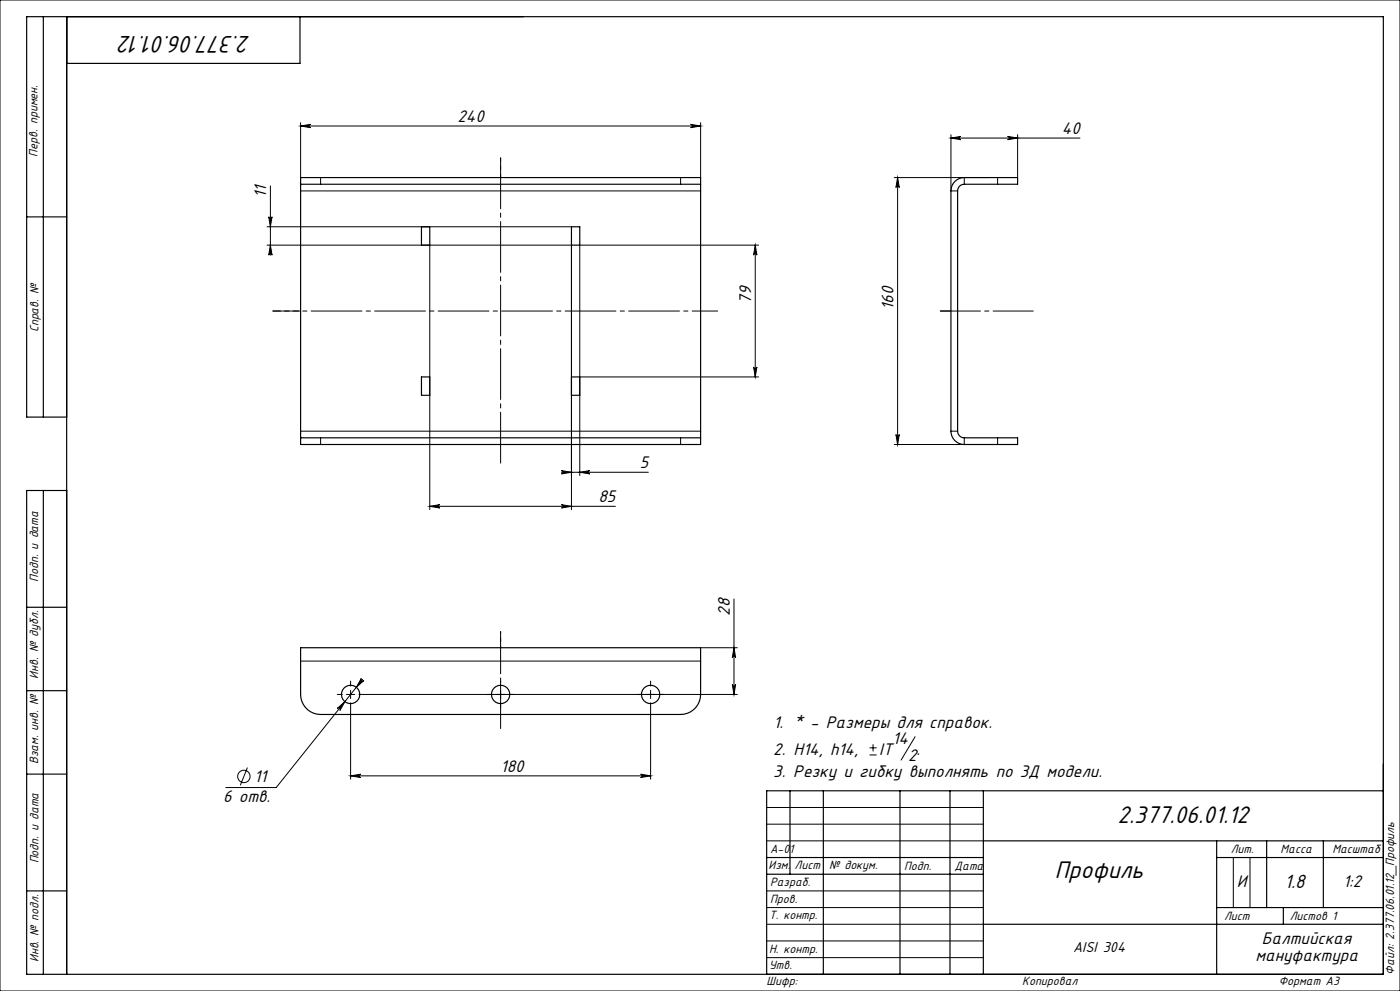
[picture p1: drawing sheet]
<svg xmlns="http://www.w3.org/2000/svg" width="420mm" height="297mm" viewBox="0 0 420 297" stroke-linecap="round" stroke-linejoin="round" font-family="sans-serif">
<g fill="none" stroke="#000" stroke-width=".3">
<path d="M0 0h420v297h-420zM90.2 36.8v16.4M90.2 37.8h120M90.2 37.8l3-.5a.5 .5 0 0 0-.5 .5 .5 .5 0 0 0 .5 .5zM207.2 37.3l3 .5-3 .5a.5 .5 0 0 0 .5-.5 .5 .5 0 0 0-.5-.5zM210.2 36.8v16.4M81.1 55.7v20.8M90.2 57.2h120M96.2 53.2v2M204.2 53.2v2M268.3 53.2h28.2M269.3 53.2v80"/>
<path d="M269.3 53.2l.5 3a.5 .5 0 0 0-.5-.5 .5 .5 0 0 0-.5 .5zM285.3 41.4l3-.5a.5 .5 0 0 0-.5 .5 .5 .5 0 0 0 .5 .5zM285.3 40.4v16.8h2M285.3 41.4h38.7M289.3 53.2v2M299.3 53.2v2M302.3 40.9l3 .5-3 .5a.5 .5 0 0 0 .5-.5 .5 .5 0 0 0-.5-.5zM305.3 40.4v12.8M80.1 73.5h91.3v79.2M80.1 68h91.3M80.6 65a.5 .5 0 0 0 .5 .4 .5 .5 0 0 0 .5-.4l-.5 3zM81.1 73.5l.5 3a.5 .5 0 0 0-.5-.5 .5 .5 0 0 0-.5 .5z"/>
<path d="M128.9 73.5v79.2M226.6 73.5l.5 3a.5 .5 0 0 0-.5-.5 .5 .5 0 0 0-.5 .5zM226.6 73.5v39.5M227.6 73.5h-53.7v69M173.9 113h53.7M226.1 110a.5 .5 0 0 0 .5 .4 .5 .5 0 0 0 .5-.4l-.5 3zM90.2 129.2h120M96.2 131.2v2M204.2 131.2v2M268.8 130.2a.5 .5 0 0 0 .5 .5 .5 .5 0 0 0 .5-.5l-.5 3zM285.3 129.2h2M289.3 131.2v2h-21"/>
<path d="M299.3 131.2v2M128.9 151.7l3-.5a.5 .5 0 0 0-.4 .5 .5 .5 0 0 0 .4 .5zM128.9 151.7h55.7M168.4 141.5h26.1M168.4 141l3 .5-3 .5a.5 .5 0 0 0 .5-.5 .5 .5 0 0 0-.5-.5zM168.4 151.2l3 .5-3 .5a.5 .5 0 0 0 .5-.5 .5 .5 0 0 0-.5-.5zM173.9 141.5l3-.5a.5 .5 0 0 0-.4 .5 .5 .5 0 0 0 .4 .5zM220.2 179.5v28.6M90.2 198.1h120M210.2 194.1h11M220.2 194.1l.5 3a.5 .5 0 0 0-.5-.4 .5 .5 0 0 0-.5 .4zM101.2 212.3l2.3-2-1.5 2.6a.5 .5 0 0 0-.1-.7 .5 .5 0 0 0-.7 .1z"/>
<path d="M103.9 208.1h2.5M105.2 212.1v21.4M105.2 206.9v2.5M108.4 203.3a.5 .5 0 0 0 .1 .7 .5 .5 0 0 0 .7-.1l-2.3 2.1zM108.8 203.6l-25.9 32.4h-15.2M109.2 208.1h112M150.2 206.9v2.5M195.2 212.1v21.4M195.2 206.9v2.5M219.7 205.1a.5 .5 0 0 0 .5 .5 .5 .5 0 0 0 .5-.5l-.5 3zM74.2 230l-2.1 5.4M105.2 232.5l3-.5a.5 .5 0 0 0-.5 .5 .5 .5 0 0 0 .5 .5z"/>
<path d="M105.2 232.5h90M192.2 232l3 .5-3 .5a.5 .5 0 0 0 .5-.5 .5 .5 0 0 0-.5-.5zM260.9 226.3h2.1M260.9 224.1h2.1M261.9 223.1v2.1M274.5 220.8l-4.2 7M230 242h65M230 247h65M230 252h65M370 257v15M375 257v15M230 277h65"/>
<path d="M230 272h65M230 267h65M230 287h65M230 282h65"/>
<circle cx="73.2" cy="232.7" r="1.86"/>
</g>
<g fill="none" stroke="#000" stroke-width=".3" stroke-dasharray="15.2 1.3 1.3 1.3">
<path d="M150.2 47.3v91.5M285.3 93.2h-3.2M102.7 208.1h-1.5M105.2 205.6v-1.5M105.2 210.6v1.5M107.7 208.1h1.5M147.7 208.1h-1.5M150.2 205.6v-1.5M150.2 210.6v1.5M152.7 208.1h1.5M192.7 208.1h-1.5M195.2 205.6v-1.5"/>
<path d="M195.2 210.6v1.5M197.7 208.1h1.5"/>
</g>
<path d="M150.2 194.1v-4.8" fill="none" stroke="#000" stroke-width=".3" stroke-dasharray="15.2 1.3 1.3 1.3" stroke-dashoffset="14.7"/>
<path d="M150.2 189.3v29" fill="none" stroke="#000" stroke-width=".3" stroke-dasharray="15.2 1.3 1.3 1.3" stroke-dashoffset="2.6"/>
<path d="M90.2 93.2h-8.3" fill="none" stroke="#000" stroke-width=".3" stroke-dasharray="15.2 1.3 1.3 1.3" stroke-dashoffset="13"/>
<path d="M81.9 93.2h133.4" fill="none" stroke="#000" stroke-width=".3" stroke-dasharray="15.2 1.3 1.3 1.3" stroke-dashoffset="7.6"/>
<path d="M150.2 53.2v-5.9" fill="none" stroke="#000" stroke-width=".3" stroke-dasharray="15.2 1.3 1.3 1.3" stroke-dashoffset="14.2"/>
<path d="M282.1 93.2h27.9" fill="none" stroke="#000" stroke-width=".3" stroke-dasharray="15.2 1.3 1.3 1.3" stroke-dashoffset="3.2"/>
<g fill="none" stroke="#000" stroke-width=".35">
<path d="M13 5v120M20 5v287M90 5v14h-70M90.2 55.2h120M90.2 55.2v-2h120v2M90.2 55.2v76M210.2 55.2v76M286.5 54.4a4 4 0 0 1 2.8-1.2h16v2h-16a2 2 0 0 0-2 2v72a2 2 0 0 0 2 2h16v2h-16a4 4 0 0 1-4-4v-72a4 4 0 0 1 1.2-2.8zM8 65h12M126.4 68h2.5v5.5h-2.5zM171.4 68h2.5v5.5h-2.5zM126.4 113h2.5v5.5h-2.5z"/>
<path d="M171.4 113h2.5v5.5h-2.5zM20 125h-12v-120h407v287h-407v-145h12M90.2 131.2h120M90.2 131.2v2h120v-2M13 147v145M8 182h12M90.2 194.1h120v14a6 6 0 0 1-6 6h-108a6 6 0 0 1-6-6zM8 207h12M8 232h12M237 237v25M247 237v55M270 237v55"/>
<path d="M285 237v55M295 237v55M415 237h-185v55M230 257h65M295 252h120M365 252v40M365 257h50M380 252v20M397 252v20M8 267h12M230 262h65M295 277h120"/>
<path d="M365 272h50M385 272v5"/>
<circle cx="105.2" cy="208.1" r="2.75"/>
<circle cx="150.2" cy="208.1" r="2.75"/>
<circle cx="195.2" cy="208.1" r="2.75"/>
</g>
<g fill="#000">
<path d="M207.2 37.3l3 .5-3 .5a.5 .5 0 0 0 .5-.5 .5 .5 0 0 0-.5-.5zM90.2 37.8l3-.5a.5 .5 0 0 0-.5 .5 .5 .5 0 0 0 .5 .5z"/>
<path d="M269.3 53.2l.5 3a.5 .5 0 0 0-.5-.5 .5 .5 0 0 0-.5 .5zM268.8 130.2a.5 .5 0 0 0 .5 .5 .5 .5 0 0 0 .5-.5l-.5 3z"/>
<path d="M285.3 41.4l3-.5a.5 .5 0 0 0-.5 .5 .5 .5 0 0 0 .5 .5zM302.3 40.9l3 .5-3 .5a.5 .5 0 0 0 .5-.5 .5 .5 0 0 0-.5-.5z"/>
<path d="M81.1 73.5l.5 3a.5 .5 0 0 0-.5-.5 .5 .5 0 0 0-.5 .5zM80.6 65a.5 .5 0 0 0 .5 .4 .5 .5 0 0 0 .5-.4l-.5 3z"/>
<path d="M226.1 110a.5 .5 0 0 0 .5 .4 .5 .5 0 0 0 .5-.4l-.5 3zM226.6 73.5l.5 3a.5 .5 0 0 0-.5-.5 .5 .5 0 0 0-.5 .5z"/>
<path d="M128.9 151.7l3-.5a.5 .5 0 0 0-.4 .5 .5 .5 0 0 0 .4 .5zM168.4 151.2l3 .5-3 .5a.5 .5 0 0 0 .5-.5 .5 .5 0 0 0-.5-.5z"/>
<path d="M168.4 141l3 .5-3 .5a.5 .5 0 0 0 .5-.5 .5 .5 0 0 0-.5-.5zM173.9 141.5l3-.5a.5 .5 0 0 0-.4 .5 .5 .5 0 0 0 .4 .5z"/>
<path d="M108.4 203.3l-1.5 2.7 2.3-2.1a.5 .5 0 0 1-.7 .1 .5 .5 0 0 1-.1-.7zM101.2 212.3a.5 .5 0 0 1 .7-.1 .5 .5 0 0 1 .1 .7l1.5-2.6z"/>
<path d="M219.7 205.1a.5 .5 0 0 0 .5 .5 .5 .5 0 0 0 .5-.5l-.5 3zM220.2 194.1l.5 3a.5 .5 0 0 0-.5-.4 .5 .5 0 0 0-.5 .4z"/>
<path d="M105.2 232.5l3-.5a.5 .5 0 0 0-.5 .5 .5 .5 0 0 0 .5 .5zM192.2 232l3 .5-3 .5a.5 .5 0 0 0 .5-.5 .5 .5 0 0 0-.5-.5z"/>
</g>
<g font-size="8">
<text x="75.1" y="10.7" transform="rotate(-180 75.1 10.7)">2.377.06.01.12</text>
<text x="335.3" y="246.6">2.377.06.01.12</text>
<text x="316.5" y="263.1">Профиль</text>
</g>
<text font-size="6.4" x="385.3" y="266">1.8</text>
<g font-size="5.6">
<text x="137.3" y="36.5">240</text>
<text x="318.6" y="40.1">40</text>
<text x="79.9" y="59.3" transform="rotate(-90 79.9 59.3)">11</text>
<text x="225.3" y="91.1" transform="rotate(-90 225.3 91.1)">79</text>
<text x="268" y="92.9" transform="rotate(-90 268 92.9)">160</text>
<text x="192" y="140.3">5</text>
<text x="179.5" y="150.5">85</text>
<text x="218.9" y="184.6" transform="rotate(-90 218.9 184.6)">28</text>
<text x="232" y="218.1">1. * - Размеры для справок.</text>
<text x="232" y="226.2">2. Н14, h14,</text>
<text x="263.7" y="226.2">IT</text>
<text x="267.7" y="223">14</text>
<text x="272.4" y="227.9">2</text>
<text x="275" y="226.2">.</text>
<text x="150.2" y="231.3">180</text>
<text x="232" y="232.8">3. Резку и гибку выполнять по 3Д модели.</text>
<text x="76.2" y="234.4">11</text>
<text x="67" y="240.4">6 отв.</text>
<text x="371.1" y="265.7">И</text>
<text x="403" y="265.8">1:2</text>
<text x="376.6" y="287.9">мануфактура</text>
<text x="378.6" y="283">Балтийская</text>
</g>
<text font-size="4.8" x="321.9" y="285.4">AISI 304</text>
<g font-size="4">
<text x="11.3" y="46.9" transform="rotate(-90 11.3 46.9)">Перв. примен.</text>
<text x="11.5" y="99.6" transform="rotate(-90 11.5 99.6)">Справ. №</text>
<text x="11.4" y="174.4" transform="rotate(-90 11.4 174.4)">Подп. и дата</text>
<text x="11.5" y="203.4" transform="rotate(-90 11.5 203.4)">Инв. № дубл.</text>
<text x="11.5" y="229" transform="rotate(-90 11.5 229)">Взам. инв. №</text>
<text x="231" y="255.5">А-01</text>
<text x="369.2" y="255.6">Лит.</text>
<text x="384.2" y="255.6">Масса</text>
<text x="399.7" y="255.6">Масштаб</text>
<text x="11.5" y="258.8" transform="rotate(-90 11.5 258.8)">Подп. и дата</text>
<text x="230.6" y="260.5">Изм.</text>
<text x="238.4" y="260.5">Лист</text>
<text x="248.7" y="260.5">№ докум.</text>
<text x="271.3" y="260.6">Подп.</text>
<text x="286.4" y="260.6">Дата</text>
<text x="231" y="265.6">Разраб.</text>
<text x="230.7" y="275.4">Т. контр.</text>
<text x="231" y="270.8">Пров.</text>
<text x="367.2" y="275.6">Лист</text>
<text x="386.9" y="275.6">Листов 1</text>
<text x="230.7" y="285.6">Н. контр.</text>
<text x="11.5" y="288.4" transform="rotate(-90 11.5 288.4)">Инв. № подл.</text>
<text x="230.7" y="290.4">Утв.</text>
<text x="418.3" y="292.1" transform="rotate(-90 418.3 292.1)">Файл: 2.377.06.01.12_Профиль</text>
<text x="230" y="295.3">Шифр:</text>
<text x="306.7" y="295.3">Копировал</text>
<text x="383.6" y="295.1">Формат A3</text>
</g>
</svg>
